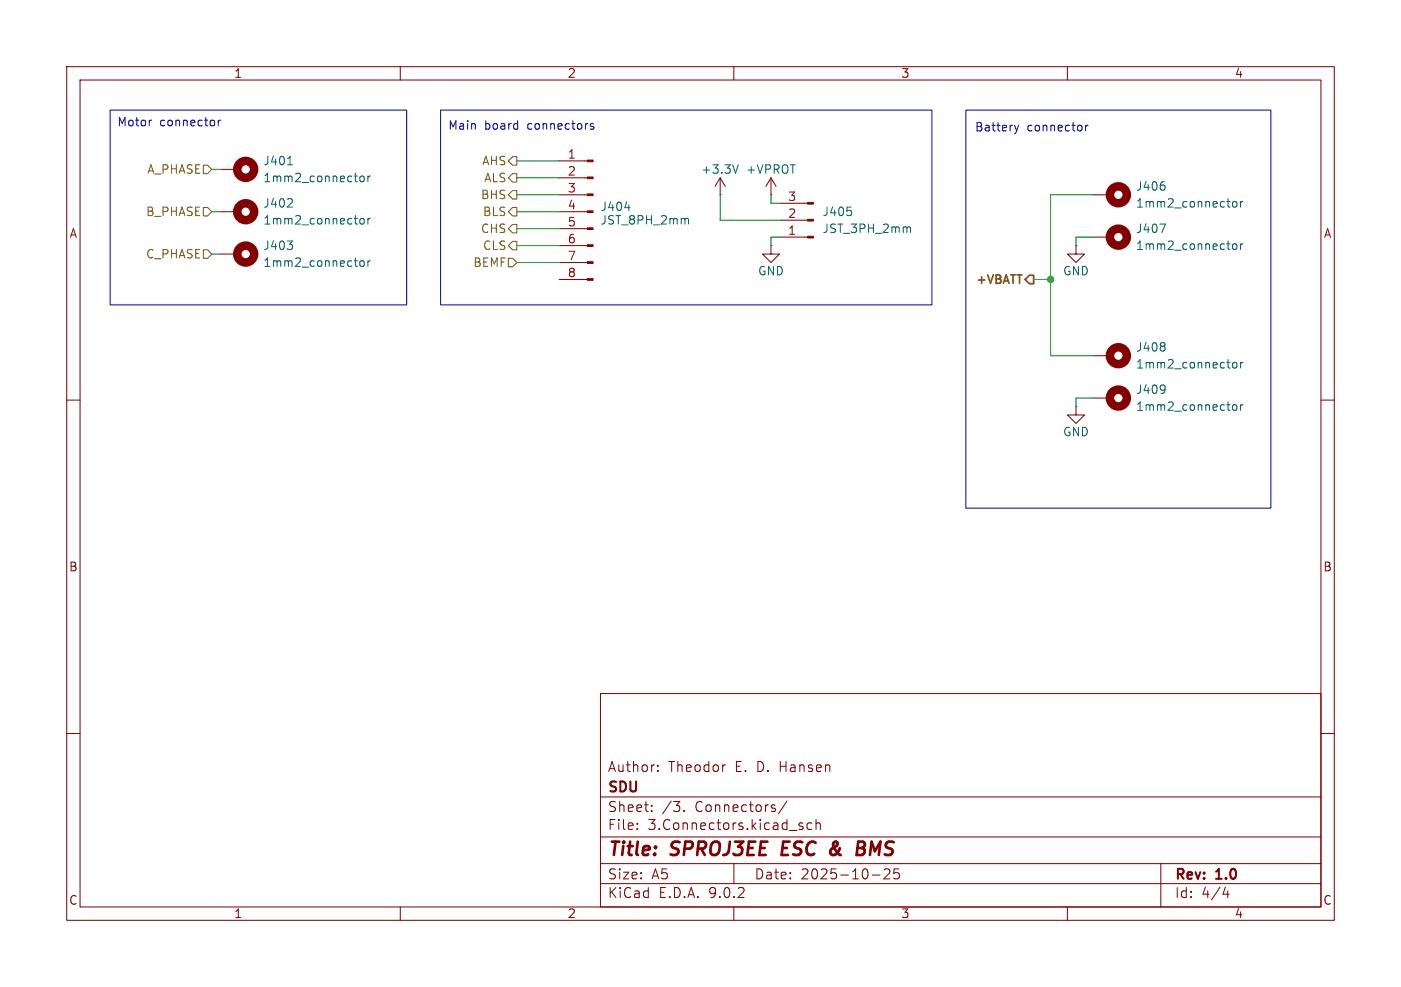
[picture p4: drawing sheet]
<svg xmlns="http://www.w3.org/2000/svg" width="210mm" height="148mm" viewBox="0 0 210 148" stroke-linecap="round" stroke-linejoin="round" font-family="sans-serif">
<g fill="none" stroke="#840000" stroke-width=".15">
<path d="M10 10h190v128h-190zM12 12h186v124h-186zM60 10v2M110 10v2M160 10v2M33 31.8h2.6M33 25.4h2.6M33 38.1h2.6M83.8 24.1h4.2M83.8 26.7h4.2M83.8 29.2h4.2M83.8 31.8h4.2"/>
<path d="M83.8 34.3h4.2M83.8 36.8h4.2M83.8 39.4h4.2M107.9 29.2h.1M107.9 26.7l-.7 1.2M107.9 26.7l.8 1.2M107.9 26.7v2.5M115.6 36.8v1.3h1.2l-1.2 1.3-1.3-1.3h1.3M115.6 36.8h.1M115.6 29.2h.1M115.6 26.7l-.8 1.2M115.6 26.7l.7 1.2"/>
<path d="M115.6 26.7v2.5M116.8 35.6h4.3M116.8 33h4.3M116.8 30.5h4.3M161.3 36.8v1.3h1.3l-1.3 1.3-1.3-1.3h1.3M161.3 36.8h.1M163.8 29.2h2.6M163.8 35.6h2.6M83.8 41.9h4.2M163.8 59.7h2.6M163.8 53.3h2.6M10 60h2"/>
<path d="M161.3 61v1.2h1.3l-1.3 1.3-1.3-1.3h1.3M161.3 61h.1M198 60h2M10 110h2M90 104h108v32h-108zM90 119.5h108M98.6 115.5v.2M98.6 114.8v.1M108.6 114.7h.1M198 110h2M60 136v2M90 132.5h108"/>
<path d="M90 129.5h108M90 125.5h108M95.5 124.2v.2M95.5 123.5v.1M97.7 121.5v.2M97.7 120.8v.1M102.5 121.5v.2M110 136v2M110 129.5v3M118 120.1l-1.3 1.9M120 123.9l.3 .1 .1 .2-.2 .2h-.3M120 123.4l.3 .1"/>
<path d="M121.7 123.5l-.4-.1-.3 .3v.4l.1 .2h.6M122.3 123.5a.37 .37 0 0 1 .7 .1v.8M122.3 122.9v1.5M130.8 131.2h1.1M132.5 130.4l.3-.1 .5 .1a.41 .41 0 0 1 0 .5l-.8 .9h.9M134.8 130.3h-.8v.7l.2-.1h.5l.1 .2v.5l-.3 .2h-.3l-.2-.2M160 136v2M174 129.5v6.5M183.7 133l-.4 1.1h1M184 133.6v1"/>
</g>
<path d="M117.4 126.2l-.2 2h.9M124.9 126.7l.2 .6 .4 .5M125.4 128l-.3 .2h-.3M125.4 126.8l-.7 .5M125.5 126.3l-.3-.1-.3 .3M128.5 127.2h.7M128.7 126.2h.6a.49 .49 0 0 1 .4 .5 .49 .49 0 0 1-.5 .5M129.2 127.2l.3 .1a.58 .58 0 0 1-.3 .9h-.8" fill="none" stroke="#840000" stroke-width=".4"/>
<g fill="none" stroke="#840000" stroke-width="1.3">
<circle cx="36.8" cy="25.4" r="1.27"/>
<circle cx="36.8" cy="31.7" r="1.27"/>
<circle cx="36.8" cy="38.1" r="1.27"/>
<circle cx="167.6" cy="29.2" r="1.27"/>
<circle cx="167.6" cy="35.6" r="1.27"/>
<circle cx="167.6" cy="59.7" r="1.27"/>
<circle cx="167.6" cy="53.3" r="1.27"/>
</g>
<g fill="none" stroke="#006464" stroke-width=".15">
<path d="M43 36.1h.8l-.4 .5M43.1 24.7h.7M43.7 29.8l.1 .2v.3l-.8 .8h.8M43.7 36.7l.1 .2-.1 .4M54.1 32.8h.3l.2 .2v.4l-.2 .2-.3-.1-.2-.1v-.4zM54.1 26.5l.3-.1 .2 .2v.4l-.2 .2h-.3l-.2-.2v-.4zM54.1 39.2l.3-.1 .2 .2v.4l-.2 .2h-.3l-.2-.2v-.4zM55.1 26.4v.8M55.1 32.8v.8M55.1 39.1v.8M55.5 32.8h-.2l-.2 .2M55.5 26.4l-.2 .1-.2 .1"/>
<path d="M55.5 39.1l-.2 .1-.2 .1M93.7 31.1h.7M102.8 32.8h.4v.1v.7M110.7 24.7l-.5 1.3M127 31.1h.6M127.5 31.6l.2 .2-.2 .5M136.1 34l.3 .1 .1 .1v.7M173.9 33.6h.8l-.5 1.3M174.5 27.8l.1 .2-.1 .5M184.8 30.3l.2-.1 .3 .1 .1 .5-.1 .2-.3 .1-.2-.2zM184.8 36.7l.2-.1 .3 .1 .1 .5-.1 .1-.3 .1-.2-.1zM186 30.2v.9"/>
<path d="M186 36.6v.8M186.3 36.6h-.2l-.1 .2M186.3 30.2l-.2 .1-.1 .2M174.5 57.8l.1 .1a1.07 1.07 0 0 1-.1 1M174.5 51.4l.1 .2-.1 .3M174.5 52l.1 .2-.1 .4M174.6 58.3l-.1 .2M184.8 54.5l.2-.2 .3 .2 .1 .4-.1 .2-.3 .1-.2-.1zM186 54.3v.9M186.3 54.3l-.2 .1-.1 .2M184.8 60.8l.2-.1 .3 .1 .1 .5-.1 .2h-.3l-.2-.1zM186 60.7v.8"/>
<path d="M186.3 60.7l-.2 .1-.1 .1"/>
</g>
<g fill="#840000" stroke="#840000" stroke-width=".15">
<path d="M88 24h.9v.3h-.9z"/>
<path d="M88 26.5h.9v.3h-.9z"/>
<path d="M88 29.1h.9v.2h-.9z"/>
<path d="M88 31.6h.9v.3h-.9z"/>
<path d="M88 34.2h.9v.2h-.9z"/>
<path d="M88 36.7h.9v.3h-.9z"/>
<path d="M88 39.2h.9v.3h-.9z"/>
<path d="M88 41.8h.9v.2h-.9z"/>
<path d="M121.1 35.4h.8v.3h-.8z"/>
<path d="M121.1 32.9h.8v.2h-.8z"/>
<path d="M121.1 30.4h.8v.2h-.8z"/>
</g>
<path d="M30.5 37.5h.6l.6 .6-.6 .6h-.6zM30.5 24.8h.6l.6 .6-.6 .6h-.6zM30.5 31.1h.6l.6 .7-.6 .6h-.6zM76.2 38.7h.6l.7 .7-.7 .6h-.6zM76.8 23.5h.7v1.3h-.7l-.6-.7zM76.8 28.6h.7v1.2h-.7l-.6-.6zM76.8 26h.7v1.3h-.7l-.6-.6zM76.8 36.2h.7v1.3h-.7l-.6-.7zM76.8 33.7h.7v1.2h-.7l-.6-.6zM76.8 31.1h.7v1.3h-.7l-.6-.6z" fill="none" stroke="#725600" stroke-width=".15"/>
<path d="M154.3 41.3h.6v1.2h-.6l-.6-.6z" fill="none" stroke="#725600" stroke-width=".25"/>
<g fill="none" stroke="#009600" stroke-width=".15">
<path d="M31.7 31.8h1.3M31.7 38.1h1.3M31.7 25.4h1.3M77.5 26.7h6.3M77.5 24.1h6.3M77.5 31.8h6.3M77.5 34.3h6.3M77.5 39.4h6.3M77.5 29.2h6.3M77.5 36.8h6.3M107.9 29.2v3.8h8.9M115.6 29.2v1.3h1.2"/>
<path d="M116.8 35.6h-1.2v1.2M163.8 29.2h-6.3v24.1h6.3M163.8 35.6h-2.5v1.2M154.9 41.9h2.6M163.8 59.7h-2.5v1.3"/>
</g>
<path d="M16.5 16.5h44.5v29.2h-44.5zM22.6 18h.1M32.7 18v.9M33.1 18l-.3 .1-.1 .2M66 16.5h73.7v29.2h-73.7zM89 18.6l-.3-.1-.2 .2v.2l.5 .1v.3h-.5M144.8 16.5h45.7v59.7h-45.7zM152.1 18.8l.3 .8M152.4 19.6l-.2 .4M152.7 18.8l-.3 .8M162.7 18.8v.8M163.1 18.8h-.2l-.2 .2" fill="none" stroke="#0000c2" stroke-width=".15"/>
<circle cx="157.5" cy="41.9" r=".46" fill="#009600" stroke="#009600" stroke-width=".15"/>
<g font-size="2.8" fill="#840000">
<text x="91" y="128.9">Title:</text>
<text x="100.7" y="128.9">SPROJ3EE</text>
<text x="118" y="128.9">ESC</text>
<text x="126.1" y="128.9">&amp;</text>
<text x="130.9" y="128.9">BMS</text>
</g>
<g font-size="2.1" fill="#840000">
<text x="91" y="119.2">SDU</text>
<text x="91" y="116">Author:</text>
<text x="100.2" y="116">Theodor</text>
<text x="110.2" y="116">E. D. Hansen</text>
<text x="91" y="124.7">File:</text>
<text x="91" y="122">Sheet:</text>
<text x="97.1" y="124.7">3.Connectors.kicad_sch</text>
<text x="99.2" y="122">/3.</text>
<text x="104.3" y="122">Connectors/</text>
<text x="91" y="134.9">KiCad</text>
<text x="91" y="132.1">Size:</text>
<text x="97.7" y="132.1">A5</text>
<text x="98.7" y="134.9">E.D.A.</text>
<text x="106.3" y="134.9">9.0.2</text>
<text x="113" y="132.1">Date:</text>
<text x="120" y="132.1">2025-10-25</text>
<text x="176" y="132.3">Rev:</text>
<text x="176" y="134.9">Id:</text>
<text x="180.1" y="134.9">4/4</text>
<text x="182.4" y="132.3">1.0</text>
</g>
<g font-size="1.8" fill="#840000">
<text x="35" y="11.9">1</text>
<text x="85" y="11.9">2</text>
<text x="135" y="11.9">3</text>
<text x="185" y="11.9">4</text>
<text x="10.3" y="35.9">A</text>
<text x="198.4" y="35.9">A</text>
<text x="10.3" y="85.9">B</text>
<text x="198.3" y="85.9">B</text>
<text x="10.3" y="135.9">C</text>
<text x="35" y="137.9">1</text>
<text x="85" y="137.9">2</text>
<text x="135" y="137.9">3</text>
<text x="185" y="137.9">4</text>
<text x="198.3" y="135.9">C</text>
</g>
<g font-size="1.8" fill="#0000c2">
<text x="17.5" y="19.2">Motor</text>
<text x="23.9" y="19.2">connector</text>
<text x="67.1" y="19.7">Main</text>
<text x="72.6" y="19.7">board</text>
<text x="79.2" y="19.7">connectors</text>
<text x="146.1" y="19.9">Battery</text>
<text x="153.9" y="19.9">connector</text>
</g>
<g font-size="1.8" fill="#a90000">
<text x="85" y="23.9">1</text>
<text x="85" y="26.4">2</text>
<text x="85" y="29">3</text>
<text x="85" y="31.5">4</text>
<text x="85" y="34">5</text>
<text x="118" y="35.3">1</text>
<text x="118" y="32.8">2</text>
<text x="118" y="30.2">3</text>
<text x="85" y="36.6">6</text>
<text x="85" y="39.1">7</text>
<text x="85" y="41.7">8</text>
</g>
<g font-size="1.8" fill="#725600">
<text x="22" y="26.3">A_PHASE</text>
<text x="72.2" y="25">AHS</text>
<text x="72.5" y="27.5">ALS</text>
<text x="21.8" y="32.6">B_PHASE</text>
<text x="72" y="30.1">BHS</text>
<text x="72" y="35.2">CHS</text>
<text x="72.3" y="32.6">BLS</text>
<text x="21.8" y="39">C_PHASE</text>
<text x="70.8" y="40.2">BEMF</text>
<text x="72.3" y="37.7">CLS</text>
<text x="146" y="42.9">+VBATT</text>
</g>
<g font-size="1.8" fill="#006464">
<text x="39.4" y="25">J401</text>
<text x="39.4" y="27.5">1mm2_connector</text>
<text x="105" y="26.3">+3.3V</text>
<text x="111.7" y="26.3">+VPROT</text>
<text x="170.2" y="28.8">J406</text>
<text x="39.4" y="31.3">J402</text>
<text x="39.4" y="33.9">1mm2_connector</text>
<text x="89.9" y="31.9">J404</text>
<text x="89.9" y="33.9">JST_8PH_2mm</text>
<text x="123.2" y="32.6">J405</text>
<text x="123.2" y="35.2">JST_3PH_2mm</text>
<text x="170.2" y="35.2">J407</text>
<text x="170.2" y="31.3">1mm2_connector</text>
<text x="39.4" y="37.7">J403</text>
<text x="39.4" y="40.2">1mm2_connector</text>
<text x="113.5" y="41.5">GND</text>
<text x="159.3" y="41.5">GND</text>
<text x="170.2" y="37.7">1mm2_connector</text>
<text x="170.2" y="52.9">J408</text>
<text x="170.2" y="59.3">J409</text>
<text x="170.2" y="55.5">1mm2_connector</text>
<text x="159.3" y="65.6">GND</text>
<text x="170.2" y="61.8">1mm2_connector</text>
</g>
</svg>
